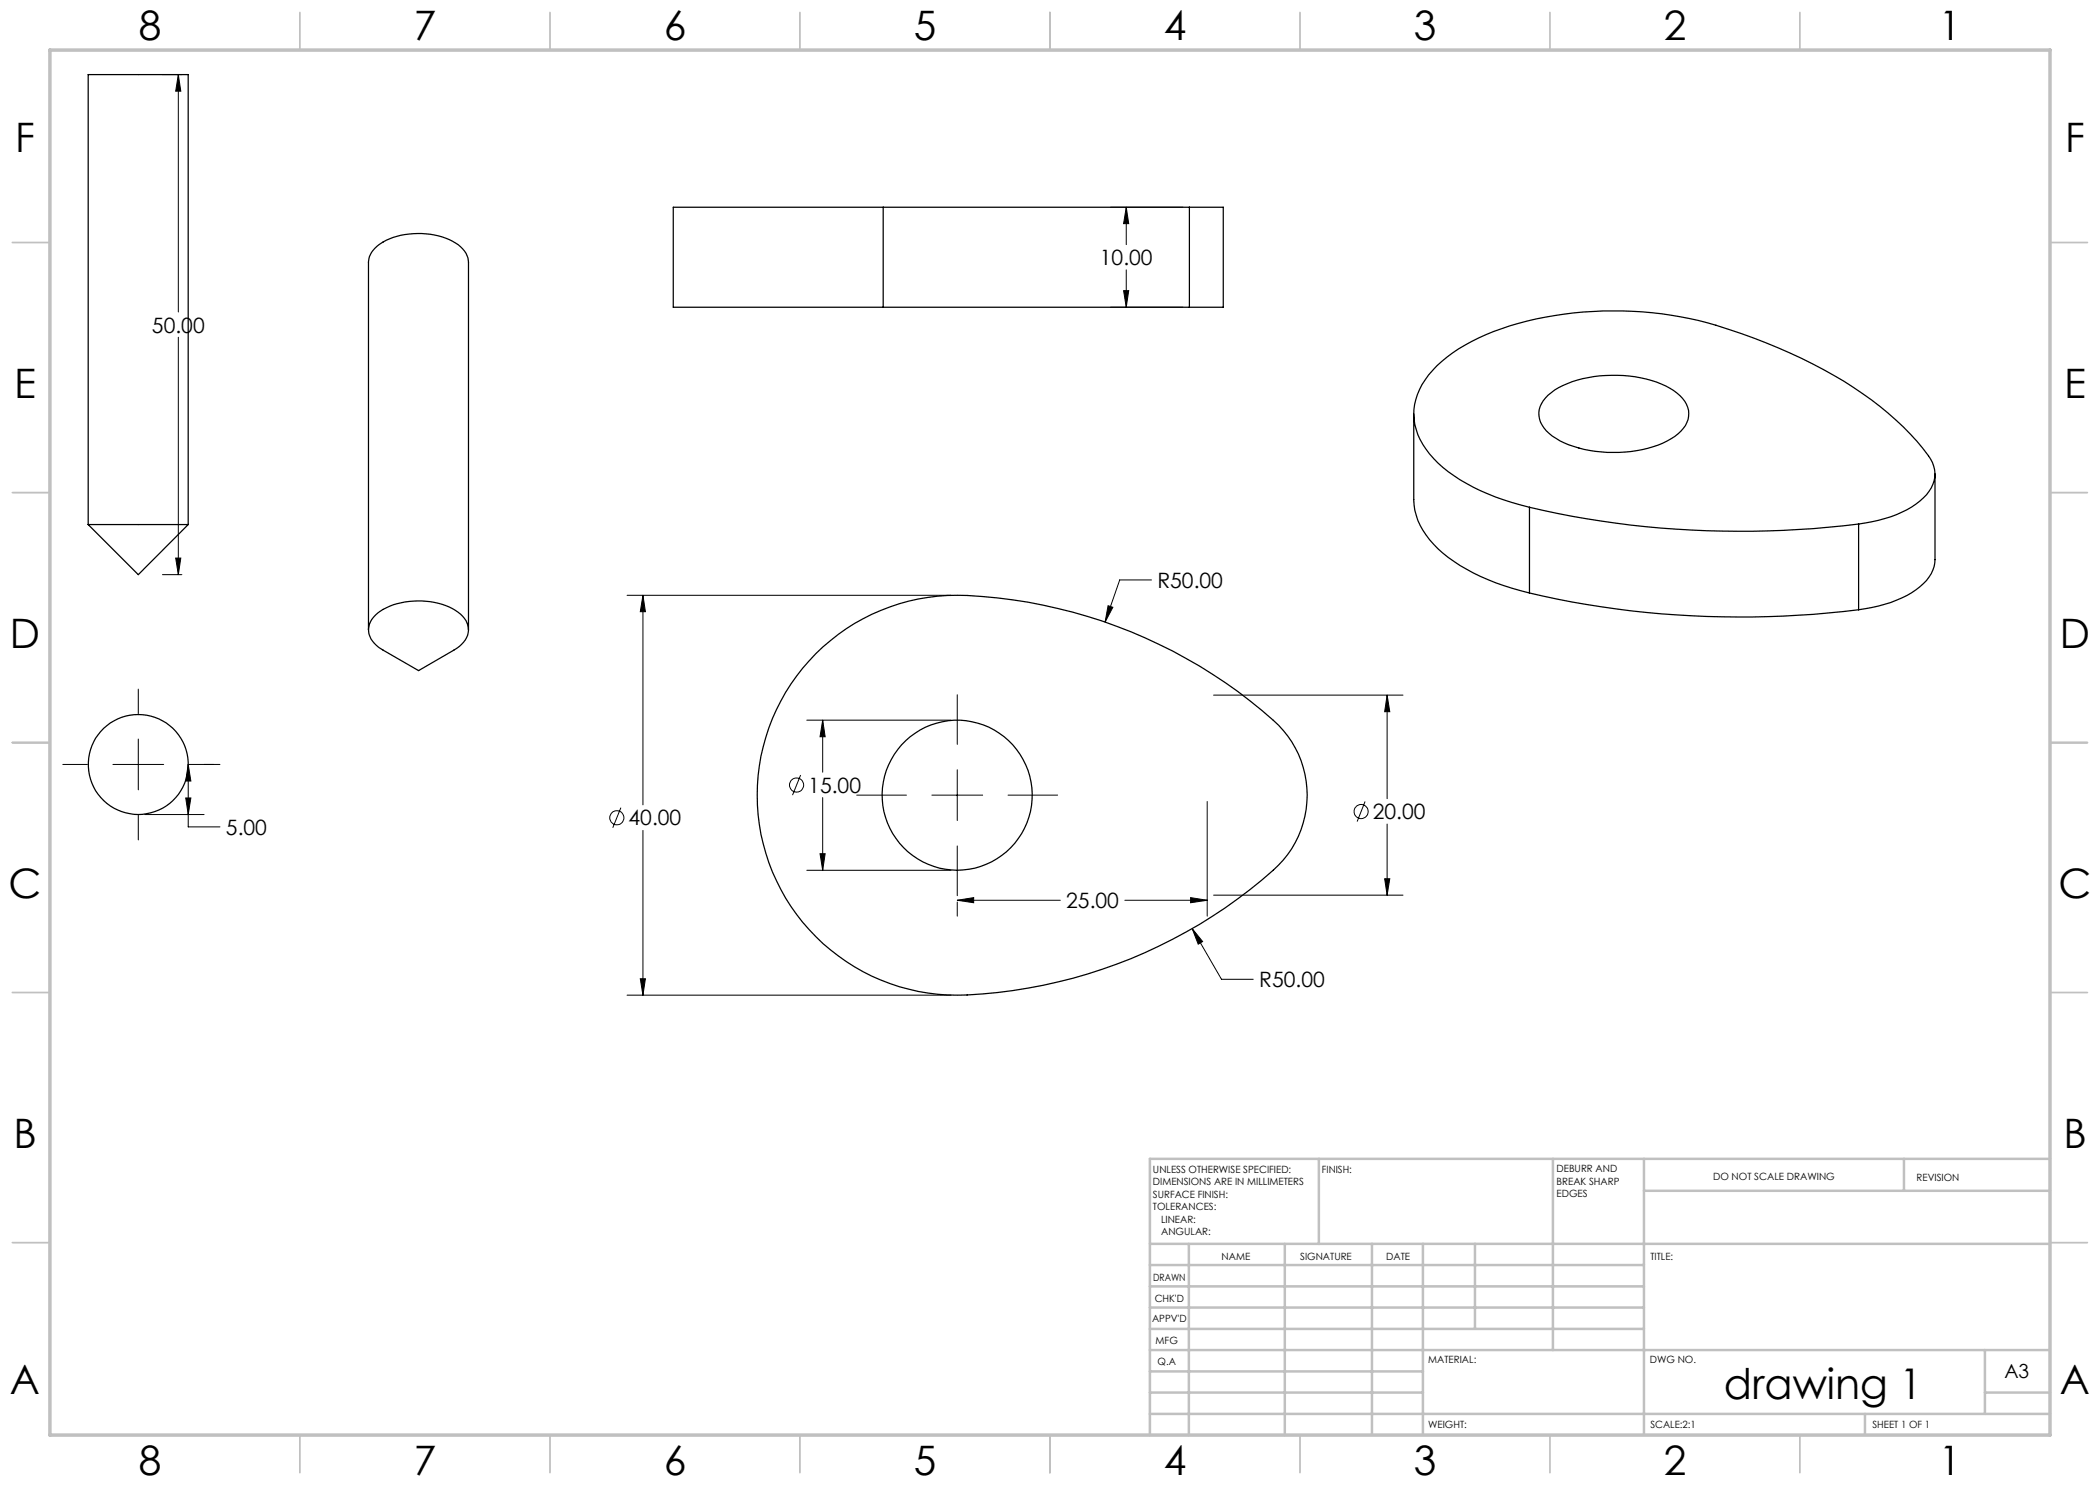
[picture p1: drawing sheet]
<svg xmlns="http://www.w3.org/2000/svg" width="420mm" height="297mm" viewBox="0 0 420 297" stroke-linecap="round" stroke-linejoin="round" font-family="sans-serif">
<g fill="none" stroke="#000" stroke-width=".2">
<path d="M32.5 14.9h3.9M35.7 14.9l.5 3.3h-1.1zM35.7 14.9v47.5M222.1 41.4h14.5M224.7 58.1h1l-.5 3.4zM225.2 41.4l.5 3.3h-1zM225.2 41.4v7.5M225.2 54v7.5M35.7 67.4v47.5M222.1 61.5h14.5M32.5 114.9h3.9M35.1 111.6h1.1l-.5 3.3z"/>
<path d="M125.4 119.1h64.8M128.6 119.1l.5 3.2h-1zM128.6 119.1v41.9M230.3 116h-6.4l-2.9 8.4M27.7 137.8v4.9M191.5 139v9.9M221.6 121.1l1 .4-1.6 2.9zM242.7 139h37.9M277.4 139l.6 3.3h-1.1zM277.4 139v20.7M12.6 152.9h4.9M22.6 152.9h10.1"/>
<path d="M27.7 147.8v10.2M37.1 159.6h1.1l-.6 3.3zM37.6 152.9l.6 3.3h-1.1zM37.6 152.9v12.5h6.4M37.8 152.9h6.2M160.1 155l-1.6 4M161.4 144h28.8M164.5 144l.5 3.4h-1zM164.5 144v10.4M164.5 159.5v14.6M171.3 159h10M186.4 159h10.1"/>
<path d="M191.5 153.9v10.2M201.6 159h9.9M27.7 163.1v4.9M28.9 162.9h11.9M124.2 161.5l-1.6 4.1M128.6 166.1v32.9M161.4 174.1h28.8M164 170.7h1l-.5 3.4zM191.5 169.2v9.9M238.1 179.5l3.3 .6-3.3 .4zM241.4 160.3v22.9M242.7 179h37.9"/>
<path d="M273 160.3l-1.6 4M276.9 175.8h1.1l-.6 3.2zM277.4 164.8v14.2M125.4 199h64.8M128.1 195.8h1l-.5 3.2zM191.5 180.1l3.2-.6v1zM191.5 180.4v2.8M191.5 180.1h20.6M225 180.1h16.4M238.4 185.7l2.1 2.6-.9 .5zM238.4 185.7l5.9 10.2h6.3"/>
<circle cx="159.3" cy="157" r="1.42"/>
<circle cx="123.4" cy="163.6" r="1.41"/>
<circle cx="272.2" cy="162.3" r="1.41"/>
</g>
<g fill="none" stroke="#c0c0c0" stroke-width=".35">
<path d="M60 2.5v7.5M110 2.5v7.5M160 2.5v7.5M210 2.5v7.5M260 2.5v7.5M310 2.5v7.5M360 2.5v7.5M2.5 48.5h7.5M410 48.5h7.5M2.5 98.5h7.5M410 98.5h7.5M2.5 148.5h7.5"/>
<path d="M410 148.5h7.5M2.5 198.5h7.5M410 198.5h7.5M2.5 248.5h7.5M410 248.5h7.5M60 287v7.5M110 287v7.5M160 287v7.5M210 287v7.5M260 287v7.5M310 287v7.5M360 287v7.5"/>
</g>
<g fill="none" stroke="#c0c0c0" stroke-width=".5">
<path d="M263.8 231.8v17M310.6 231.8v38.2M328.8 231.8v55.2M328.8 238.2h81.2M380.8 231.8v6.4M410 231.8h-180v55.2M230 248.8h180M230 257.3h98.8M230 253h98.8M237.8 248.8v38.2M257 248.8v38.2M274.4 248.8v38.2"/>
<path d="M284.6 248.8v38.2M295 248.8v17M230 265.8h98.8M230 261.5h98.8M230 278.5h54.6M230 274.3h54.6M230 270h180M397 278.5h13M397 270v12.8M230 282.8h180M373 282.8v4.2"/>
</g>
<path d="M10 10h400v277h-400z" fill="none" stroke="#c0c0c0" stroke-width=".7"/>
<path d="M35.1 111.6h1.1l-.5 3.3zM35.7 14.9l.5 3.3h-1.1zM37.6 152.9l.6 3.3h-1.1zM37.1 159.6h1.1l-.6 3.3zM224.7 58.1h1l-.5 3.4zM225.2 41.4l.5 3.3h-1zM128.1 195.8h1l-.5 3.2zM128.6 119.1l.5 3.2h-1zM276.9 175.8h1.1l-.6 3.2zM277.4 139l.6 3.3h-1.1zM191.5 180.1l3.2-.6v1zM238.1 179.5l3.3 .6-3.3 .4zM221.6 121.1l-.6 3.3 1.6-2.9zM238.4 185.7l1.2 3.1 .9-.5zM164 170.7h1l-.5 3.4zM164.5 144l.5 3.4h-1z" fill="#000"/>
<g fill="none" stroke="#000" stroke-width=".25">
<path d="M176.6 41.4h-41.9v20.1h41.9M176.6 41.4h61.3M176.6 41.4v20.1M237.9 41.4h6.8v20.1h-6.8M237.9 41.4v20.1M176.6 61.5h61.3M309.6 79a18.9 18.9 0 0 1 11.5-3.9 23.4 23.4 0 0 1 13.6 3 5.6 5.6 0 0 1 3 5.2 6.9 6.9 0 0 1-4.3 4.9 26.1 26.1 0 0 1-21.4 0 7 7 0 0 1-4.2-5 4.8 4.8 0 0 1 1.8-4.2zM282.8 82.8v17.1a12.8 12.8 0 0 0 3.9 8.9 36 36 0 0 0 15.7 8.8l3.5 1M387 94.8v17.1a7.1 7.1 0 0 1-3 5.5 24.3 24.3 0 0 1-12.3 4.6M17.6 104.9v-90h20v90M17.6 104.9h20M17.6 104.9l10.1 10 9.9-10"/>
<path d="M305.9 101.5a40.9 40.9 0 0 1-18.3-8.9 13.6 13.6 0 0 1-4.8-10.7 14.5 14.5 0 0 1 5.6-9.6 41.1 41.1 0 0 1 17.1-8.1 74.6 74.6 0 0 1 45.4 3.5 87.9 87.9 0 0 1 28.3 16.3 37.3 37.3 0 0 1 7.3 8.5 6 6 0 0 1-1.8 7.1 21.4 21.4 0 0 1-11.6 5l-1.4 .2M305.9 101.5a188.7 188.7 0 0 0 65.8 3.3M305.9 118.6a188.7 188.7 0 0 0 65.8 3.4M305.9 101.5v17.1M371.7 104.8v17.2M73.7 126v-73.5a4.9 4.9 0 0 1 2.9-4.1 15.3 15.3 0 0 1 15 .5 4.5 4.5 0 0 1 2.1 3.6v73.5M75.1 123a13.6 13.6 0 0 1 10.9-2.7 9.9 9.9 0 0 1 7.2 3.8 3.9 3.9 0 0 1-1.3 5.2l-8.2 4.8-7.1-4.1a4.8 4.8 0 0 1-2.8-4.7l.5-1.4zM163.2 130.7a40.4 40.4 0 0 1 33.3-11.4 99.5 99.5 0 0 1 59.2 25.7 20 20 0 0 1-1 29 99.3 99.3 0 0 1-63.2 25 40 40 0 0 1-37-24.6 40 40 0 0 1 8.7-43.7z"/>
<circle cx="27.6" cy="152.9" r="10"/>
<circle cx="191.4" cy="159.1" r="15"/>
</g>
<text font-size="8.5" x="344.8" y="279.7">drawing 1</text>
<g font-size="8.1">
<text x="27.8" y="8">8</text>
<text x="82.8" y="8">7</text>
<text x="132.8" y="8">6</text>
<text x="182.8" y="8">5</text>
<text x="232.8" y="8">4</text>
<text x="282.8" y="8">3</text>
<text x="332.8" y="8">2</text>
<text x="387.8" y="8">1</text>
<text x="3" y="30.4">F</text>
<text x="413" y="30.4">F</text>
<text x="2.8" y="79.6">E</text>
<text x="412.8" y="79.6">E</text>
<text x="2" y="129.6">D</text>
<text x="412" y="129.6">D</text>
<text x="1.7" y="179.6">C</text>
<text x="411.7" y="179.6">C</text>
<text x="2.7" y="229.6">B</text>
<text x="412.7" y="229.6">B</text>
<text x="2" y="278.9">A</text>
<text x="412" y="278.9">A</text>
<text x="27.8" y="295">8</text>
<text x="82.8" y="295">7</text>
<text x="132.8" y="295">6</text>
<text x="182.8" y="295">5</text>
<text x="232.8" y="295">4</text>
<text x="282.8" y="295">3</text>
<text x="332.8" y="295">2</text>
<text x="387.8" y="295">1</text>
</g>
<g font-size="4.2">
<text x="220" y="53">10.00</text>
<text x="30.4" y="66.5">50.00</text>
<text x="231.5" y="117.6">R50.00</text>
<text x="161.7" y="158.5">15.00</text>
<text x="45.2" y="167">5.00</text>
<text x="125.7" y="165.1">40.00</text>
<text x="274.6" y="163.8">20.00</text>
<text x="213.2" y="181.6">25.00</text>
<text x="251.8" y="197.4">R50.00</text>
</g>
<text font-size="3.9" x="400.9" y="275.5">A3</text>
<g font-size="2">
<text x="230.6" y="234.6">UNLESS OTHERWISE SPECIFIED:</text>
<text x="230.6" y="237.1">DIMENSIONS ARE IN MILLIMETERS</text>
<text x="230.6" y="239.6">SURFACE FINISH:</text>
<text x="264.4" y="234.6">FINISH:</text>
<text x="311.3" y="234.5">DEBURR AND</text>
<text x="311.3" y="237">BREAK SHARP</text>
<text x="311.3" y="239.5">EDGES</text>
<text x="342.6" y="236">DO NOT SCALE DRAWING</text>
<text x="383.3" y="236.2">REVISION</text>
<text x="230.6" y="242.1">TOLERANCES:</text>
<text x="232.2" y="244.6">LINEAR:</text>
<text x="232.2" y="247.1">ANGULAR:</text>
<text x="244.3" y="252">NAME</text>
<text x="260" y="251.9">SIGNATURE</text>
<text x="277.2" y="251.9">DATE</text>
<text x="330.1" y="251.9">TITLE:</text>
<text x="230.6" y="256.1">DRAWN</text>
<text x="230.9" y="260.3">CHK'D</text>
<text x="230.4" y="264.4">APPV'D</text>
<text x="231.1" y="268.8">MFG</text>
<text x="231.5" y="273">Q.A</text>
<text x="285.6" y="272.5">MATERIAL:</text>
<text x="330" y="272.5">DWG NO.</text>
<text x="285.6" y="285.5">WEIGHT:</text>
<text x="330.1" y="285.6">SCALE:2:1</text>
<text x="374.5" y="285.6">SHEET 1 OF 1</text>
</g>
</svg>
